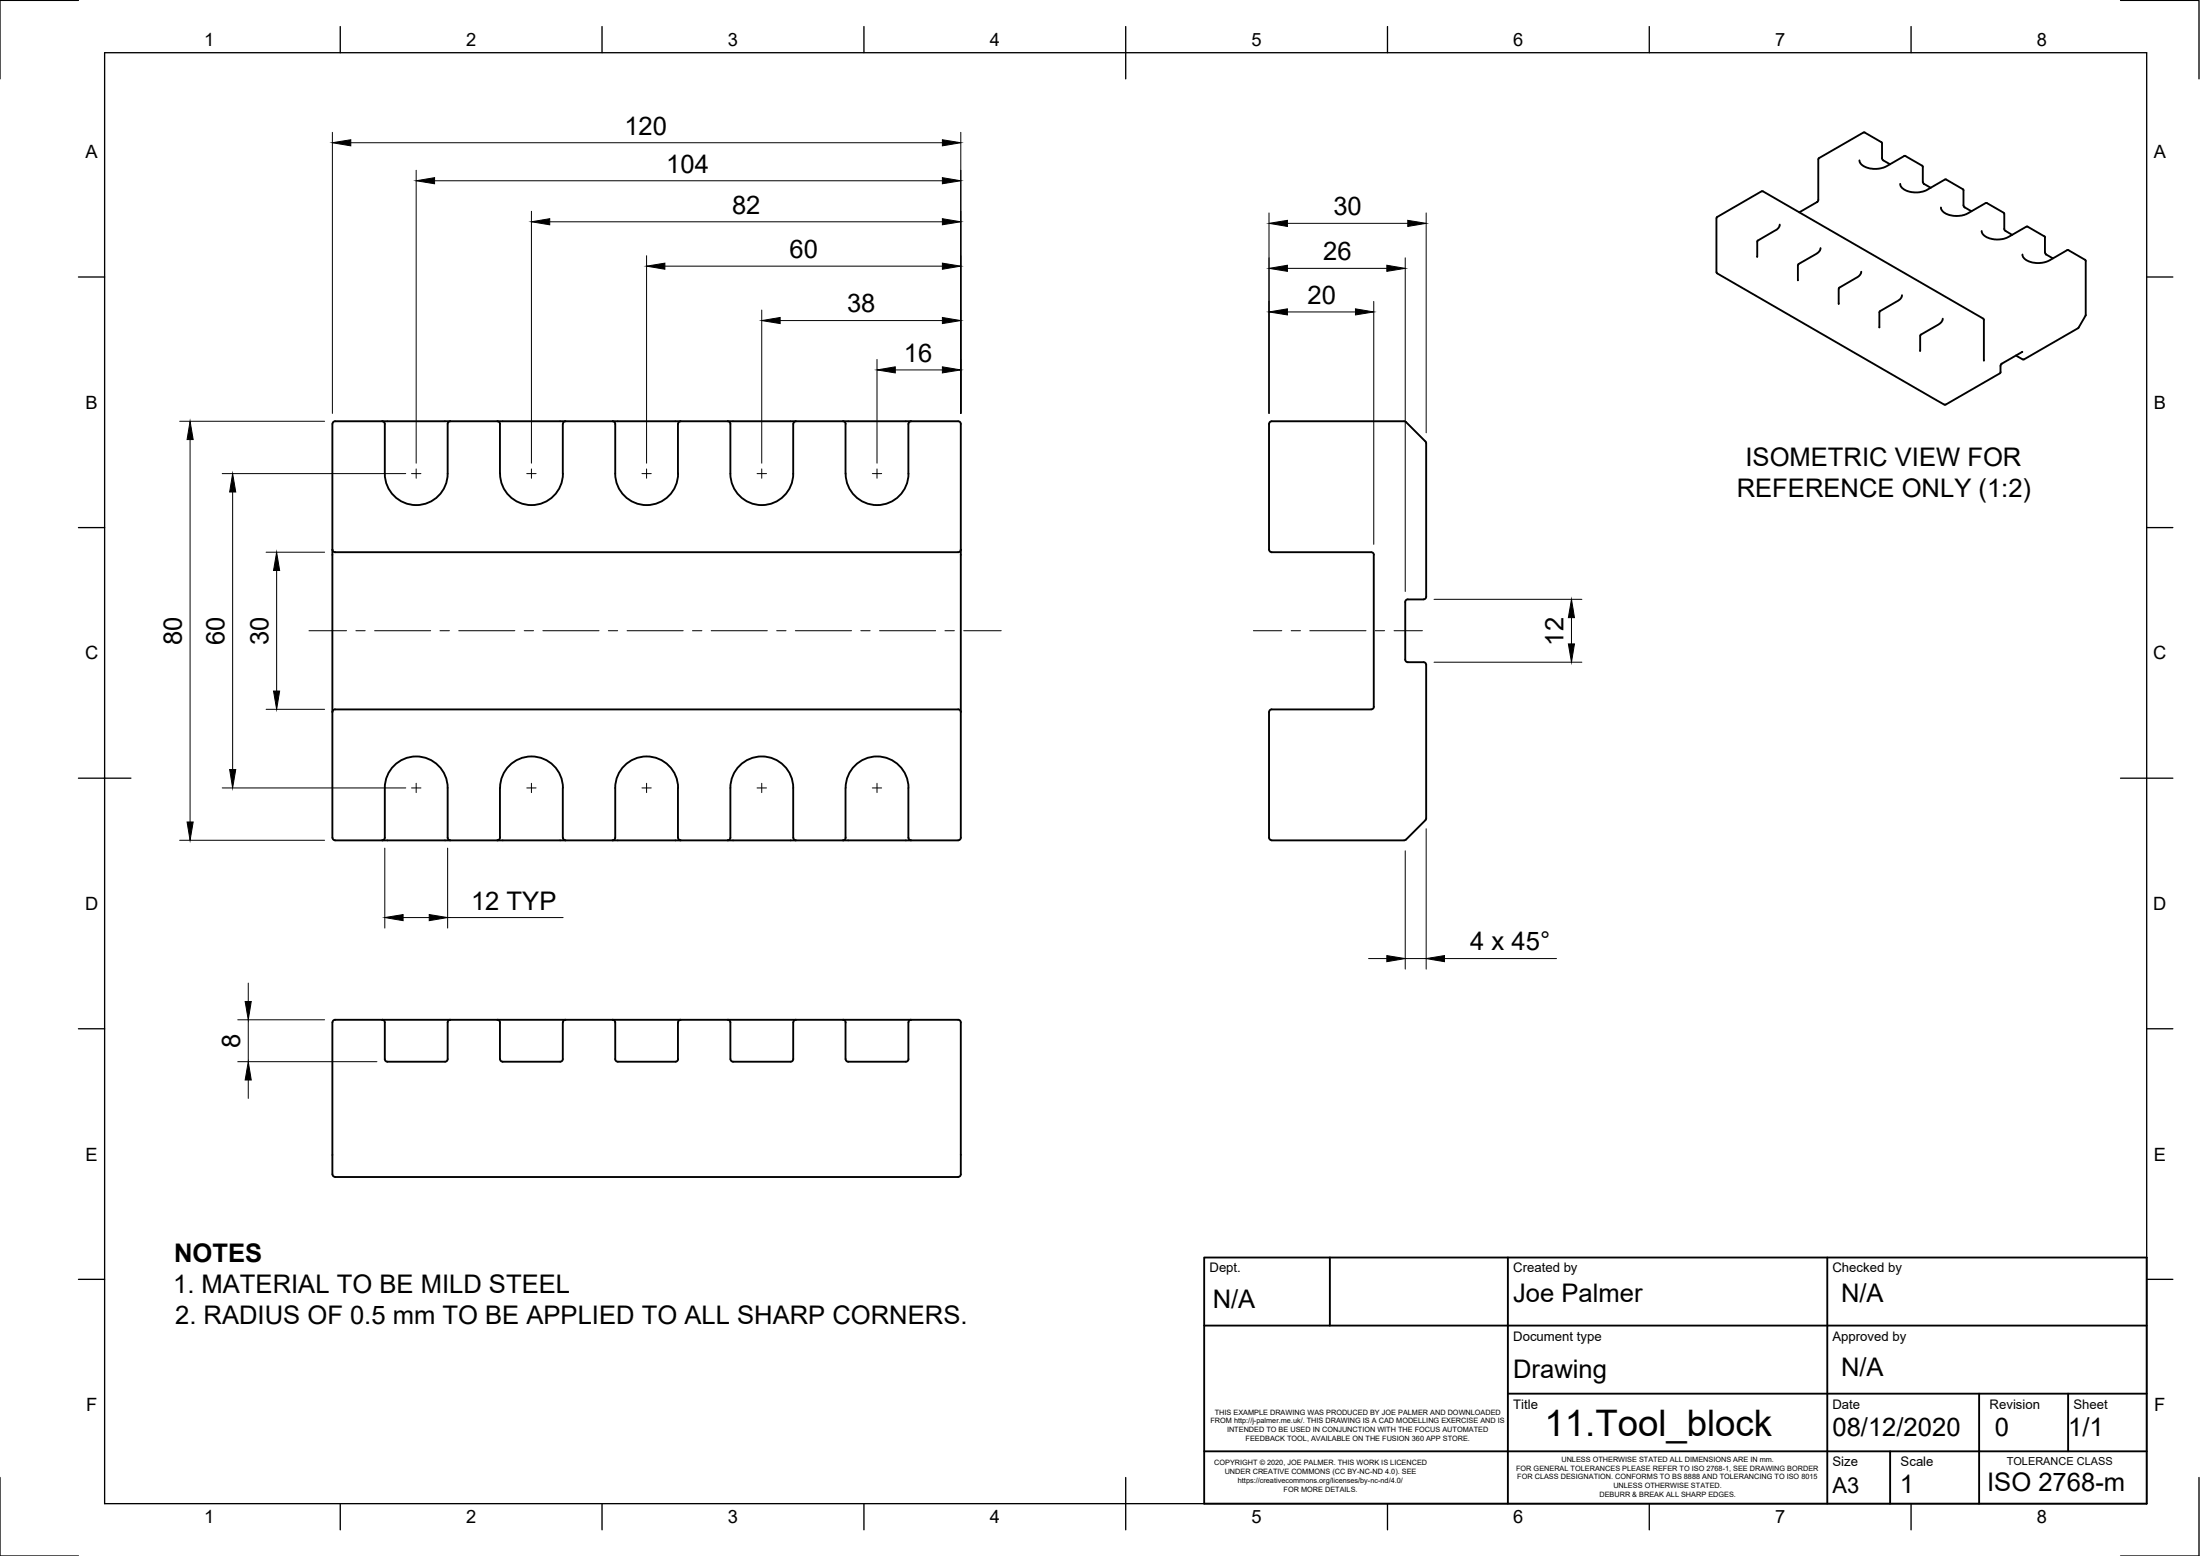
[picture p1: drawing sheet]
<svg xmlns="http://www.w3.org/2000/svg" width="420mm" height="297mm" viewBox="0 0 420 297" stroke-linecap="round" stroke-linejoin="round" font-family="sans-serif">
<!-- layer: Visible -->
<g fill="none" stroke="#000" stroke-width=".36">
<path d="M336.4 36.5l-8.5 4.9M336.4 36.5h.3l42.1 24.3 .1 .2M347.3 30.4l-.1 8-3.6 2.1M355.1 30.6l.3 .7 .9 .6 1 .3h1.1l1.6-.3 3.7-2.1h.2l3.3 1.9v3.2l1.5 .9M359.3 27.1l-3.2-1.8h-.2l-8.5 4.9-.1 .2M359.3 27.1l.1 .3 .1 2.9 .2 .3 1.3 .8M371.4 34.3l-3.7 2.1-1.4 .3h-1.2l-1.1-.3-.8-.5-.3-.8M371.4 34.3h.3l3.3 1.9v3.1l.2 .3 1.3 .7M379.5 38.8l3.2 1.8M379.5 38.8h-.3l-3.8 2.1-1.1 .3h-1.3l-1.3-.4-.7-.5-.3-.7M327.8 52l.2 .2M327.9 52.2l43.4 25"/>
<path d="M328 41.4l-.2 .2v10.4M335.7 45.9l-.1 .2v2.9M339.9 42.9l-.2 .6-.4 .4-3.6 2M343.4 50.6v2.9M343.5 50.4l-.1 .2M347.7 47.4l-.2 .5-.5 .5-3.5 2M351.2 55.1v2.9M351.3 54.9l-.1 .2M355.5 51.9l-.2 .5-.4 .4-3.6 2.1M358.9 59.6v2.9M363.2 56.4l-.1 .4-.3 .4-3.7 2.2-.2 .2M382.7 40.6l.1 .2v3.1l1.5 .9"/>
<path d="M387 43.3l-3.7 2.1-1.3 .3-1.5-.1-1-.3-.7-.5-.3-.7M387 43.3h.2l3.2 1.8M390.4 45.1l.2 3.3 1.5 .9M394.8 47.8l-3.7 2.1-1.4 .3h-1l-1.2-.3-.9-.6-.4-.7M394.8 47.7h.2l3.3 2v10.4M366.7 64.1v2.9M366.9 63.9l-.2 .2M371 60.8l-.2 .7-.4 .3-3.6 2.1M378.9 61.1v7.7M381.9 71.3l-10.3 5.9h-.3M386.2 67.2l-3.9 2.2-.2 .4-.1 1.4M396.9 62.6l-10.3 6h-.3l-1.3-.7"/>
<path d="M397 62.5l-.1 .1M398.3 60.1l-1.3 2.4M73 80.4h13M73 80.4h-9l-.4 .3-.1 .2v55M73 80.4l.4 .3 .1 .2v9.5a6 6 0 0 0 6 6 6 6 0 0 0 6-6v-9.5l.1-.2 .4-.3M86 80.4h9M95 80.4h13M95 80.4l.4 .3 .1 .2v9.5a6 6 0 0 0 6 6 6 6 0 0 0 6-6M107.5 80.9v9.5M108 80.4h9M108 80.4l-.4 .3-.1 .2M117 80.4h22"/>
<path d="M117 80.4l.4 .3 .1 .2v9.5a6 6 0 0 0 6 6 6 6 0 0 0 6-6v-9.5l.1-.2 .4-.3M139 80.4h13M139 80.4l.2 .1 .3 .4v9.5a6 6 0 0 0 6 6 6 6 0 0 0 6-6v-9.5l.3-.4 .2-.1M152 80.4h9M161 80.4h13M161 80.4l.4 .3 .1 .2M161.5 80.9v9.5M161.5 90.4a6 6 0 0 0 6 6 6 6 0 0 0 6-6M173.5 80.9v9.5M174 80.4h9l.4 .3 .1 .2v55M174 80.4l-.4 .3-.1 .2M242.4 80.9v24"/>
<path d="M268.2 80.4h-25.3l-.5 .3v.2M268.2 80.4l.3 .2 3.7 3.7 .2 .3M272.4 84.6v29.3l-.3 .4-.2 .1M183.5 104.9l-.3 .4-.2 .1h-119l-.4-.2-.1-.3M242.4 104.9l.2 .4 .3 .1h19l.2 .1 .3 .4M262.4 105.9v29l-.3 .4-.2 .1M268.9 114.4h3M268.9 114.4l-.5 .3v.2v11l.2 .4 .3 .1h3l.2 .1 .3 .4v29.3l-.2 .4-3.7 3.7-.3 .1M63.5 135.9l.1 24.3 .4 .2h9M64 135.4h119M64 135.4l-.4 .3-.1 .2M183 135.4l.4 .3 .1 .2"/>
<path d="M183.5 135.9l-.1 24.3-.4 .2h-9M242.4 135.9v24M242.9 135.4h19M242.9 135.4l-.5 .3v.2M107.5 150.4v9.5M107.5 150.4a6 6 0 0 0-6-6 6 6 0 0 0-6 6v9.5l-.3 .4-.2 .1M107.5 159.9l.1 .3 .4 .2M161.5 150.4v9.5M161.5 159.9l-.2 .4-.3 .1M161.5 150.4a6 6 0 0 1 6-6 6 6 0 0 1 6 6M173.5 150.4v9.5M173.5 159.9l.1 .3 .4 .2"/>
<path d="M242.4 159.9v.3l.5 .2h25.3M73 160.4h13M86 160.4h9M86 160.4l-.3-.1-.2-.4v-9.5a6 6 0 0 0-6-6 6 6 0 0 0-6 6v9.5l-.3 .4-.2 .1M95 160.4h13M108 160.4h9M117 160.4h22M130 160.4l-.4-.2-.1-.3v-9.5a6 6 0 0 0-6-6 6 6 0 0 0-6 6v9.5l-.3 .4-.2 .1M139 160.4h13M152 160.4h9M152 160.4l-.2-.1-.3-.4v-9.5a6 6 0 0 0-6-6 6 6 0 0 0-6 6v9.5l-.3 .4-.2 .1M161 160.4h13"/>
<path d="M73 194.7h-9h-.3l-.2 .5v29l.1 .2 .4 .3 119.2-.1 .3-.4-.1-29.3-.4-.2h-9M73 194.7h13M73 194.7l.4 .2 .1 .3v7l.1 .2 .4 .3M86 194.7h9M86 194.7l-.4 .2-.1 .3v7l-.3 .4-11.2 .1M95 194.7h13M95 194.7l.4 .2 .1 .3v7l.1 .2 .4 .3M107.5 195.2v7l-.3 .4-11.2 .1M108 194.7h9M108 194.7l-.4 .2-.1 .3M117 194.7h22M117 194.7l.4 .2 .1 .3v7l.2 .4 11.3 .1 .3-.1 .2-.4v-7l.2-.5h.3"/>
<path d="M139 194.7h13M139 194.7l.4 .2 .1 .3v7l.3 .4 11.2 .1 .2-.1 .3-.4v-7l.3-.5h.2M152 194.7h9M161 194.7h13M161 194.7h.3l.2 .5M161.5 195.2v7M173.5 195.2v7M174 194.7l-.4 .2-.1 .3M161.5 202.2l.1 .2 .4 .3h11M173.5 202.2l-.2 .4-.3 .1"/>
</g>
<!-- layer: Border -->
<g fill="none" stroke="#000" stroke-width=".25">
<path d="M15 .1h-15v15M20 10.1h390v276.9h-390zM65 5.1v5M115 5.1v5M165 5.1v5M215 5.1v10M265 5.1v5M315 5.1v5M365 5.1v5M405 .1h15v15M15 52.9h5M410 52.9h5"/>
<path d="M15 100.7h5M410 100.7h5M15 148.6h10M405 148.6h10M15 196.4h5M410 196.4h5M15 244.2h5M410 244.2h5M0 282.1v14.9h15M65 287v5M115 287v5M165 287v5"/>
<path d="M215 282.1v9.9M265 287v5M315 287v5M365 287v5M420 282.1v14.9h-15"/>
</g>
<!-- layer: TitleBlock -->
<path d="M230 240.1h180v46.9h-180zM230 253.1h180M254 240.1v13M288 240.1v46.9M349 240.1v46.9M230 277.1h180M288 266.1h122M361 277.1v9.9M378 266.1v20.9M395 266.1v11" fill="none" stroke="#000" stroke-width=".36"/>
<!-- layer: Center Lines -->
<g fill="none" stroke="#000" stroke-width=".19">
<path d="M78.6 90.4h1.8M79.5 89.5v1.8M100.6 90.4h1.8M101.5 89.5v1.8M122.6 90.4h1.8M123.5 89.5v1.8M144.6 90.4h1.8M145.5 89.5v1.8M166.6 90.4h1.8M167.5 89.5v1.8M59 120.4h7.2M68 120.4h1.7"/>
<path d="M71.5 120.4h10.8M84 120.4h1.8M87.6 120.4h10.7M100.1 120.4h1.8M103.7 120.4h10.7M116.2 120.4h1.8M119.8 120.4h10.7M132.2 120.4h1.8M135.8 120.4h10.7M148.3 120.4h1.8M151.9 120.4h10.7M164.4 120.4h1.8"/>
<path d="M168 120.4h10.7M180.5 120.4h1.8M184 120.4h7.2M239.4 120.4h5.4M246.6 120.4h1.8M250.1 120.4h10.8M262.7 120.4h1.7M266.2 120.4h5.5M78.6 150.4h1.8M79.5 149.5v1.8M100.6 150.4h1.8M101.5 149.5v1.8"/>
<path d="M122.6 150.4h1.8M123.5 149.5v1.8M144.6 150.4h1.8M145.5 149.5v1.8M166.6 150.4h1.8M167.5 149.5v1.8"/>
</g>
<!-- layer: Dimensions -->
<g fill="none" stroke="#000" stroke-width=".19">
<path d="M63.5 25.3v53.6M67 27.2h113M79.5 32.5v55.9M83 34.5h97M183.5 25.3v53.6M101.5 40.3v48.1M105 42.3h75M123.5 48.8v39.6M127 50.8h53M145.5 59.2v29.2M242.4 40.6v38.3M245.9 59.5h13"/>
<path d="M245.9 51.2h19M245.9 42.6h23M262.4 57.5v46.4M268.4 49.2v63.7M272.4 40.6v42M149 61.2h31M167.5 68.6v19.8M171 70.6h9M34.3 80.4h27.7M36.3 83.9v73M42.4 90.4h35.1M44.4 93.9v53"/>
<path d="M50.8 105.4h11.2M52.8 108.9v23M273.9 114.4h28.2M300.1 117.9v5M50.8 135.4h11.2M273.9 126.4h28.2M42.4 150.4h35.1M272.4 158.2v26.8M34.3 160.4h27.7M73.5 161.9v15.3M77 175.2h5M85.5 161.9v15.3"/>
<path d="M85.5 175.2h22M268.4 162.4v22.6M45.4 194.7h16.6M47.4 187.7v3.5M47.4 194.7v8M261.4 183h3.5M268.4 183h4M275.9 183h21.4M45.4 202.7h26.6M47.4 206.2v3.5"/>
</g>
<g fill="#000" stroke="#000" stroke-width=".19">
<path d="M63.5 27.2l3.5-.5v1.1zM79.5 34.5l3.5-.6v1.2zM180 33.9l3.5 .6-3.5 .6zM180 26.7l3.5 .5-3.5 .6zM101.5 42.3l3.5-.6v1.2zM123.5 50.8l3.5-.6v1.2zM180 50.2l3.5 .6-3.5 .6zM180 41.7l3.5 .6-3.5 .6zM242.4 59.5l3.5-.5v1.1zM242.4 51.2l3.5-.6v1.2zM242.4 42.6l3.5-.5v1.1zM258.9 59l3.5 .5-3.5 .6z"/>
<path d="M264.9 50.6l3.5 .6-3.5 .6zM268.9 42.1l3.5 .5-3.5 .6zM145.5 61.2l3.5-.6v1.2zM167.5 70.6l3.5-.6v1.2zM180 70l3.5 .6-3.5 .6zM180 60.6l3.5 .6-3.5 .6zM36.3 80.4l.6 3.5h-1.2zM44.4 90.4l.6 3.5h-1.1zM52.8 105.4l.6 3.5h-1.2zM300.1 114.4l.6 3.5h-1.2zM52.2 131.9h1.2l-.6 3.5zM299.5 122.9h1.2l-.6 3.5z"/>
<path d="M35.7 156.9h1.2l-.6 3.5zM43.9 146.9h1.1l-.6 3.5zM73.5 175.2l3.5-.6v1.2zM82 174.6l3.5 .6-3.5 .6zM46.8 191.2h1.2l-.6 3.5zM264.9 182.4l3.5 .6-3.5 .6zM272.4 183l3.5-.6v1.2zM47.4 202.7l.6 3.5h-1.2z"/>
</g>
<text font-size="7" x="295" y="274.1">11.Tool_block</text>
<g font-size="4.9">
<text x="119.3" y="25.7">120</text>
<text x="127.3" y="32.9">104</text>
<text x="139.8" y="40.8">82</text>
<text x="254.7" y="41.1">30</text>
<text x="150.8" y="49.3">60</text>
<text x="252.7" y="49.7">26</text>
<text x="161.8" y="59.6">38</text>
<text x="249.7" y="58">20</text>
<text x="172.6" y="69.1">16</text>
<text x="333.4" y="89">ISOMETRIC VIEW FOR</text>
<text x="331.7" y="94.9">REFERENCE ONLY (1:2)</text>
<text x="34.8" y="123.1" transform="rotate(-90 34.8 123.1)">80</text>
<text x="42.9" y="123.1" transform="rotate(-90 42.9 123.1)">60</text>
<text x="51.3" y="123.1" transform="rotate(-90 51.3 123.1)">30</text>
<text x="298.6" y="123.3" transform="rotate(-90 298.6 123.3)">12</text>
<text x="90" y="173.7">12 TYP</text>
<text x="280.8" y="181.4">4 x 45°</text>
<text x="45.8" y="200" transform="rotate(-90 45.8 200)">8</text>
<text x="33.2" y="241">NOTES</text>
<text x="33.1" y="246.9">1. MATERIAL TO BE MILD STEEL</text>
<text x="231.6" y="249.6">N/A</text>
<text x="289" y="248.5">Joe Palmer</text>
<text x="351.6" y="248.6">N/A</text>
<text x="33.4" y="252.8">2. RADIUS OF 0.5 mm TO BE APPLIED TO ALL SHARP CORNERS.</text>
<text x="289" y="263">Drawing</text>
<text x="351.6" y="262.6">N/A</text>
<text x="350" y="274.1">08/12/2020</text>
<text x="381" y="274.1">0</text>
<text x="395" y="274.1">1/1</text>
<text x="362.8" y="285.1">1</text>
<text x="379.5" y="284.6">ISO 2768-m</text>
</g>
<text font-size="4.2" x="350" y="285.1">A3</text>
<g font-size="3.5">
<text x="39" y="8.8">1</text>
<text x="89" y="8.8">2</text>
<text x="139" y="8.8">3</text>
<text x="189" y="8.8">4</text>
<text x="239" y="8.8">5</text>
<text x="289" y="8.8">6</text>
<text x="339" y="8.8">7</text>
<text x="389" y="8.8">8</text>
<text x="16.3" y="30.2">A</text>
<text x="411.3" y="30.2">A</text>
<text x="16.3" y="78">B</text>
<text x="411.3" y="78">B</text>
<text x="16.2" y="125.9">C</text>
<text x="411.2" y="125.9">C</text>
<text x="16.2" y="173.7">D</text>
<text x="411.2" y="173.7">D</text>
<text x="16.3" y="221.6">E</text>
<text x="411.3" y="221.6">E</text>
<text x="16.4" y="269.4">F</text>
<text x="411.4" y="269.4">F</text>
<text x="39" y="290.8">1</text>
<text x="89" y="290.8">2</text>
<text x="139" y="290.8">3</text>
<text x="189" y="290.8">4</text>
<text x="239" y="290.8">5</text>
<text x="289" y="290.8">6</text>
<text x="339" y="290.8">7</text>
<text x="389" y="290.8">8</text>
</g>
<g font-size="2.5">
<text x="231" y="242.9">Dept.</text>
<text x="289" y="242.9">Created by</text>
<text x="350" y="242.9">Checked by</text>
<text x="289" y="256.1">Document type</text>
<text x="350" y="256.1">Approved by</text>
<text x="289" y="269.1">Title</text>
<text x="350" y="269.1">Date</text>
<text x="380" y="269.1">Revision</text>
<text x="396" y="269.1">Sheet</text>
<text x="350" y="279.9">Size</text>
<text x="363" y="279.9">Scale</text>
</g>
<text font-size="2.1" x="383.2" y="279.6">TOLERANCE CLASS</text>
<g font-size="1.4">
<text x="231.2" y="271.7">FROM http://j-palmer.me.uk/. THIS DRAWING IS A CAD MODELLING EXERCISE AND IS</text>
<text x="232" y="270">THIS EXAMPLE DRAWING WAS PRODUCED BY JOE PALMER AND DOWNLOADED</text>
<text x="234.3" y="273.4">INTENDED TO BE USED IN CONJUNCTION WITH THE FOCUS AUTOMATED</text>
<text x="237.9" y="275.1">FEEDBACK TOOL, AVAILABLE ON THE FUSION 360 APP STORE.</text>
<text x="231.9" y="279.7">COPYRIGHT © 2020, JOE PALMER. THIS WORK IS LICENCED</text>
<text x="233.9" y="281.4">UNDER CREATIVE COMMONS (CC BY-NC-ND 4.0). SEE</text>
<text x="289.6" y="280.8">FOR GENERAL TOLERANCES PLEASE REFER TO ISO 2768-1, SEE DRAWING BORDER</text>
<text x="298.2" y="279.1">UNLESS OTHERWISE STATED ALL DIMENSIONS ARE IN mm.</text>
<text x="236.4" y="283.1">https://creativecommons.org/licenses/by-nc-nd/4.0/</text>
<text x="245.2" y="284.7">FOR MORE DETAILS.</text>
<text x="289.8" y="282.4">FOR CLASS DESIGNATION. CONFORMS TO BS 8888 AND TOLERANCING TO ISO 8015</text>
<text x="305.5" y="285.8">DEBURR &amp; BREAK ALL SHARP EDGES.</text>
<text x="308.1" y="284.1">UNLESS OTHERWISE STATED.</text>
</g>
</svg>
